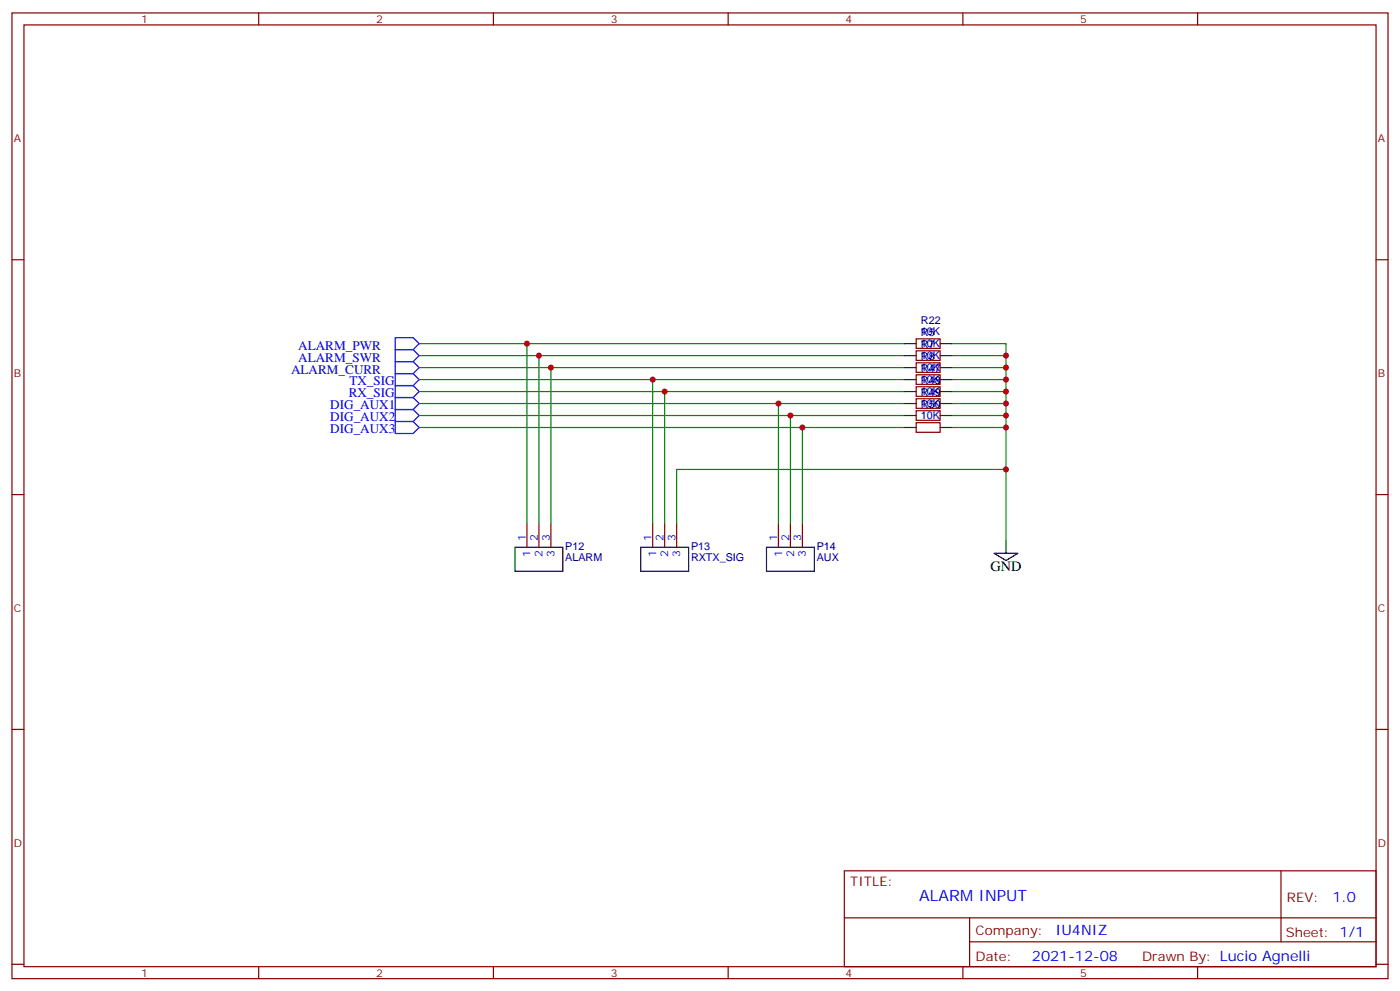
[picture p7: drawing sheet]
<svg xmlns="http://www.w3.org/2000/svg" width="412mm" height="292mm" viewBox="0 0 412 292" stroke-linecap="round" stroke-linejoin="round" font-family="sans-serif">
<g fill="none" stroke="#870000" stroke-width=".35">
<path d="M3.5 3.8h405.4v284.3h-405.4zM7.1 7.3h398.2v277.3h-398.2zM76.2 3.8v3.5M145.3 3.8v3.5M214.5 3.8v3.5M283.6 3.8v3.5M352.8 3.8v3.5M3.5 76.5h3.6M405.3 76.5h3.6M269.9 99.8h7v2.8h-7zM269.9 103.3h7v2.8h-7zM269.9 106.8h7v2.8h-7z"/>
<path d="M269.9 110.3h7v2.9h-7zM269.9 113.9h7v2.8h-7zM269.9 117.4h7v2.8h-7zM269.9 120.9h7v2.9h-7zM269.9 124.5h7v2.8h-7zM3.5 145.6h3.6M155.2 154.1v7M158.7 154.1v7M162.3 154.1v7M192.3 154.1v7M195.8 154.1v7M199.3 154.1v7"/>
<path d="M229.3 154.1v7M232.8 154.1v7M236.4 154.1v7M405.3 145.6h3.6M3.5 214.8h3.6M405.3 214.8h3.6M248.7 256.4h156.6v28.2h-156.6zM377.3 256.4v20.9M248.7 270.2h156.5M285.6 277.3h119.6M285.6 270.2v14.2M3.5 283.9h3.6"/>
<path d="M76.2 284.6v3.5M145.3 284.6v3.5M214.5 284.6v3.5M283.6 284.6v3.5M352.8 284.6v3.5M405.3 283.9h3.6"/>
</g>
<path d="M116.4 99.4h5.3l1.8 1.8-1.8 1.7h-5.3zM116.4 106.5h5.3l1.8 1.7-1.8 1.8h-5.3zM116.4 102.9h5.3l1.8 1.8-1.8 1.8h-5.3zM116.4 110h5.3l1.8 1.8-1.8 1.7h-5.3zM116.4 113.5h5.3l1.8 1.8-1.8 1.8h-5.3zM116.4 117.1h5.3l1.8 1.7-1.8 1.8h-5.3zM116.4 120.6h5.3l1.8 1.7-1.8 1.8h-5.3zM116.4 124.1h5.3l1.8 1.8-1.8 1.7h-5.3z" fill="none" stroke="#00f" stroke-width=".35"/>
<g fill="none" stroke="#000" stroke-width=".35">
<path d="M266.3 101.2h3.6M266.3 104.7h3.6M266.3 108.2h3.6M266.3 111.8h3.6M266.3 115.3h3.6M266.3 118.8h3.6M276.9 101.2h3.6M276.9 104.7h3.6M276.9 108.2h3.6M276.9 111.8h3.6M276.9 115.3h3.6M276.9 118.8h3.6"/>
<path d="M266.3 122.3h3.6M266.3 125.9h3.6M276.9 122.3h3.6M276.9 125.9h3.6M296.3 159.4v3.5M151.7 161.1h14.1v7.1h-14.1zM188.7 161.1h14.1v7.1h-14.1zM225.8 161.1h14.1v7.1h-14.1zM292.8 162.9h7.1l-3.6 2.1z"/>
</g>
<g fill="none" stroke="#008700" stroke-width=".35">
<path d="M123.5 104.7h142.8M123.5 108.2h142.8M123.5 111.8h142.8M123.5 115.3h142.8M123.5 118.8h142.8M123.5 101.2h142.8M155.2 101.2v52.9M158.7 104.7v49.4M162.3 108.2v45.9M192.3 111.8v42.3M195.8 115.3v38.8M229.3 118.8v35.3"/>
<path d="M280.5 101.2h15.8v58.2M280.5 104.7h15.8M280.5 108.2h15.8M280.5 111.8h15.8M280.5 115.3h15.8M280.5 118.8h15.8M123.5 122.3h142.8M123.5 125.9h142.8M232.8 122.3v31.8M236.4 125.9v28.2M280.5 122.3h15.8M280.5 125.9h15.8"/>
<path d="M296.3 138.2h-97v15.9"/>
</g>
<g fill="#c00">
<circle cx="296.3" cy="104.7" r=".88"/>
<circle cx="296.3" cy="108.2" r=".88"/>
<circle cx="296.3" cy="111.8" r=".88"/>
<circle cx="296.3" cy="115.3" r=".88"/>
<circle cx="296.3" cy="118.8" r=".88"/>
<circle cx="296.3" cy="122.3" r=".88"/>
<circle cx="296.3" cy="125.9" r=".88"/>
<circle cx="155.2" cy="101.2" r=".88"/>
<circle cx="158.8" cy="104.7" r=".88"/>
<circle cx="162.3" cy="108.2" r=".88"/>
<circle cx="192.3" cy="111.8" r=".88"/>
<circle cx="195.8" cy="115.3" r=".88"/>
<circle cx="296.3" cy="138.2" r=".88"/>
<circle cx="229.3" cy="118.8" r=".88"/>
<circle cx="232.8" cy="122.3" r=".88"/>
<circle cx="236.4" cy="125.9" r=".88"/>
</g>
<text font-size="4.6" fill="#00f" x="270.8" y="265.4">ALARM INPUT</text>
<text font-size="4.2" x="291.7" y="168.2">GND</text>
<g font-size="4.2" fill="#00f">
<text x="392.5" y="265.7">1.0</text>
<text x="310.9" y="275.2">IU4NIZ</text>
<text x="304" y="283">2021-12-08</text>
</g>
<g font-size="3.9" fill="#00f">
<text x="87.8" y="106.4">ALARM_SWR</text>
<text x="87.8" y="102.9">ALARM_PWR</text>
<text x="85.7" y="110">ALARM_CURR</text>
<text x="102.9" y="113.4">TX_SIG</text>
<text x="102.7" y="116.9">RX_SIG</text>
<text x="97.3" y="120.5">DIG_AUX1</text>
<text x="97.3" y="124">DIG_AUX2</text>
<text x="97.3" y="127.5">DIG_AUX3</text>
</g>
<g font-size="3.9" fill="#800">
<text x="250.5" y="261">TITLE:</text>
<text x="379.1" y="265.7">REV:</text>
<text x="287.4" y="275.2">Company:</text>
<text x="378.7" y="275.8">Sheet: 1/1</text>
<text x="287.4" y="282.9">Date:</text>
<text x="336.4" y="282.9">Drawn By: Lucio Agnelli</text>
</g>
<g font-size="3.2" fill="#800">
<text x="41.6" y="6.8">1</text>
<text x="110.8" y="6.8">2</text>
<text x="179.9" y="6.8">3</text>
<text x="249.1" y="6.8">4</text>
<text x="318.2" y="6.8">5</text>
<text x="4.1" y="41.9">A</text>
<text x="405.9" y="41.9">A</text>
<text x="4.1" y="111.1">B</text>
<text x="405.9" y="111.1">B</text>
<text x="4.1" y="180.2">C</text>
<text x="405.9" y="180.2">C</text>
<text x="4.1" y="249.3">D</text>
<text x="405.9" y="249.3">D</text>
<text x="41.6" y="287.6">1</text>
<text x="110.8" y="287.6">2</text>
<text x="179.9" y="287.6">3</text>
<text x="249.1" y="287.6">4</text>
<text x="318.2" y="287.6">5</text>
</g>
<g font-size="3.2" fill="#000080">
<text x="271.3" y="95.5">R22</text>
<text x="271.3" y="98.7">10K</text>
<text x="271.3" y="99">R5</text>
<text x="271.3" y="102.2">10K</text>
<text x="271.3" y="105.8">10K</text>
<text x="271.3" y="102.6">R7</text>
<text x="271.3" y="106.1">R8</text>
<text x="271.3" y="109.3">10K</text>
<text x="271.3" y="112.8">10K</text>
<text x="271.3" y="109.6">R47</text>
<text x="271.3" y="113.1">R48</text>
<text x="271.3" y="116.3">10K</text>
<text x="271.3" y="119.9">10K</text>
<text x="271.3" y="116.7">R49</text>
<text x="271.3" y="123.4">10K</text>
<text x="271.3" y="120.2">R50</text>
<text x="166.5" y="161.9">P12</text>
<text x="203.6" y="161.9">P13</text>
<text x="240.6" y="161.9">P14</text>
<text x="166.5" y="165.1">ALARM</text>
<text x="203.6" y="165.1">RXTX_SIG</text>
<text x="240.6" y="165.1">AUX</text>
</g>
<g font-size="3.2" fill="#00f">
<text x="154.9" y="159.4" transform="rotate(-90 154.9 159.4)">1</text>
<text x="158.4" y="159.4" transform="rotate(-90 158.4 159.4)">2</text>
<text x="161.9" y="159.4" transform="rotate(-90 161.9 159.4)">3</text>
<text x="191.9" y="159.4" transform="rotate(-90 191.9 159.4)">1</text>
<text x="195.4" y="159.4" transform="rotate(-90 195.4 159.4)">2</text>
<text x="199" y="159.4" transform="rotate(-90 199 159.4)">3</text>
<text x="229" y="159.4" transform="rotate(-90 229 159.4)">1</text>
<text x="232.5" y="159.4" transform="rotate(-90 232.5 159.4)">2</text>
<text x="236" y="159.4" transform="rotate(-90 236 159.4)">3</text>
<text x="156.3" y="163.9" transform="rotate(-90 156.3 163.9)">1</text>
<text x="159.8" y="163.9" transform="rotate(-90 159.8 163.9)">2</text>
<text x="163.3" y="163.9" transform="rotate(-90 163.3 163.9)">3</text>
<text x="193.3" y="163.9" transform="rotate(-90 193.3 163.9)">1</text>
<text x="196.8" y="163.9" transform="rotate(-90 196.8 163.9)">2</text>
<text x="200.4" y="163.9" transform="rotate(-90 200.4 163.9)">3</text>
<text x="230.4" y="163.9" transform="rotate(-90 230.4 163.9)">1</text>
<text x="233.9" y="163.9" transform="rotate(-90 233.9 163.9)">2</text>
<text x="237.4" y="163.9" transform="rotate(-90 237.4 163.9)">3</text>
</g>
</svg>
